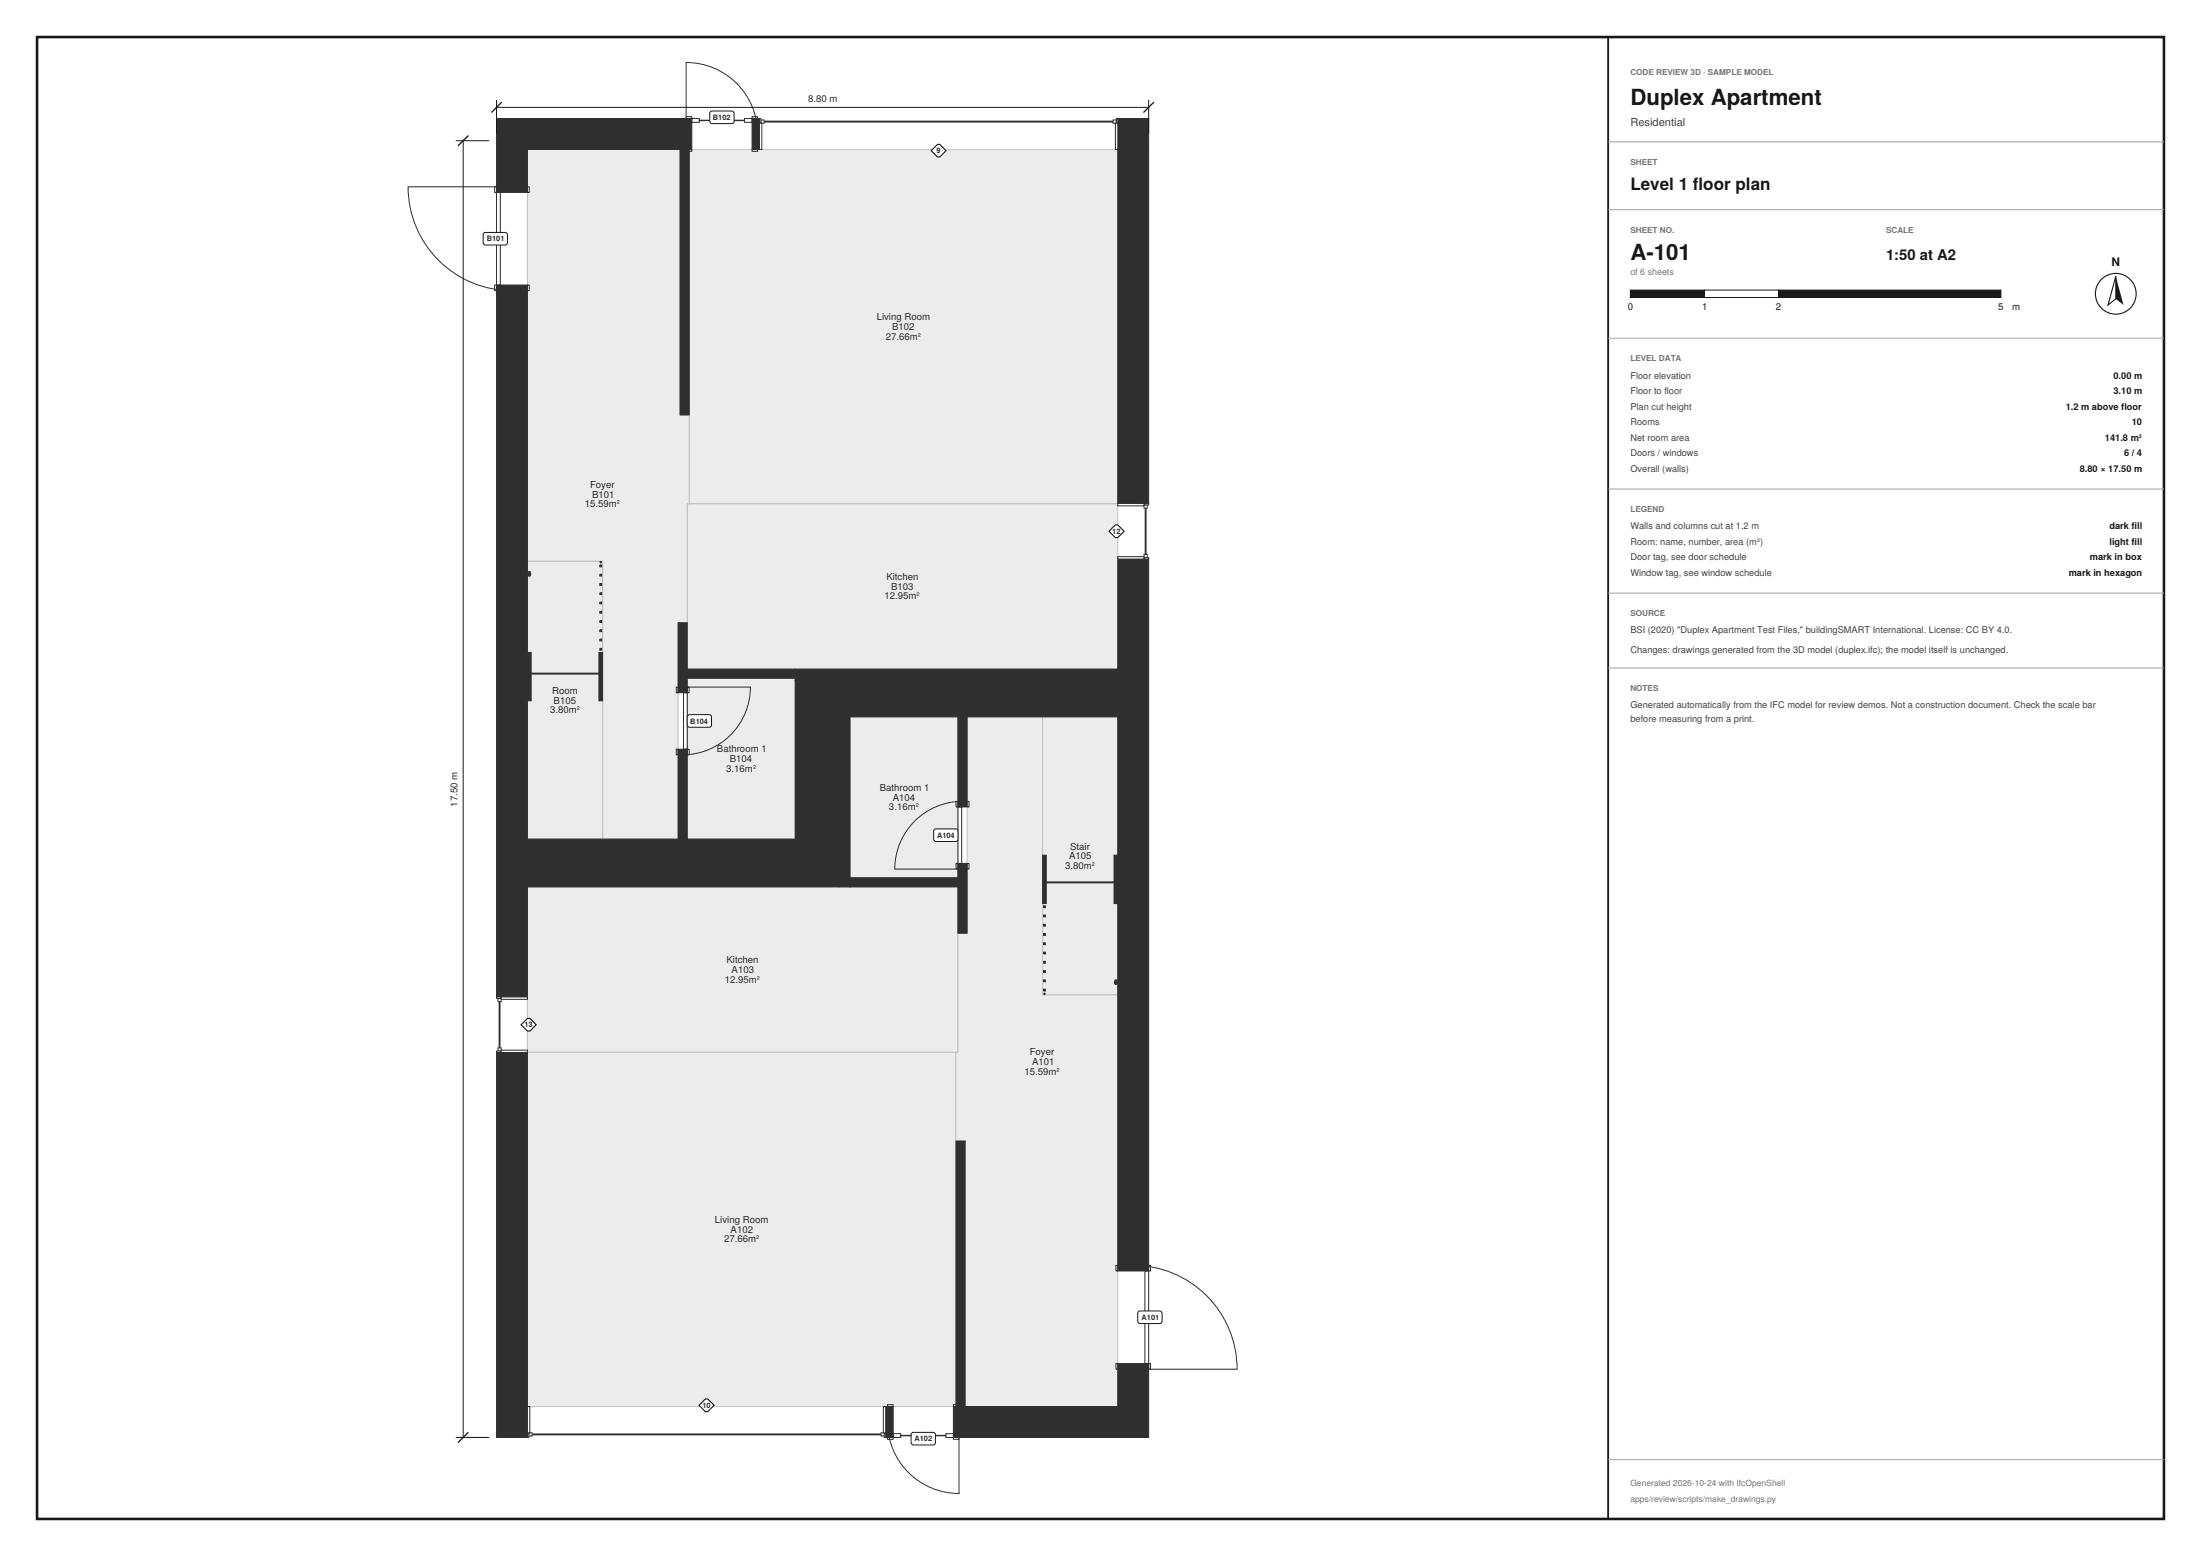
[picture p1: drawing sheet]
<svg xmlns="http://www.w3.org/2000/svg" width="594mm" height="420mm" viewBox="0 0 594 420" stroke-linecap="round" stroke-linejoin="round" font-family="sans-serif">
<g fill="#e8edf3" stroke="#b9c2cd" stroke-width=".27">
<path d="M142.3 284h115.7v95.7h-115.7z"/>
<path d="M142.3 239.4h116.2v44.6h-116.2z"/>
<path d="M229.4 193.5h29.1v43.4h-29.1z"/>
<path d="M261 193.5h20.4v75h20.3v111.2h-41.2v-71.7h-2.5v-24h.5v-32.1h2.5z"/>
<path d="M186 40.3h115.7v95.7h-115.7z"/>
<path d="M185.5 136h116.2v44.6h-116.2z"/>
<path d="M185.5 183.1h29.1v43.4h-29.1z"/>
<path d="M142.3 40.3h41.2v71.7h2.5v24h-.5v32.1h-2.5v58.4h-20.4v-75h-20.3z"/>
<path d="M281.4 193.5h20.3v75h-20.3z"/>
<path d="M142.3 151.5h20.3v75h-20.3z"/>
</g>
<g fill="#2b2f36" stroke="#2b2f36" stroke-width=".27">
<path d="M134 32h52.7v8.3h-52.7zM203 32h2v8.3h-2zM301.7 32h8.3v8.3h-8.3z" fill-rule="evenodd"/>
<path d="M301.7 150.9h8.3v192.2h-8.3zM301.7 368.1h8.3v19.9h-8.3zM301.7 40.3v95.6h8.3v-95.6z" fill-rule="evenodd"/>
<path d="M257.3 379.7h44.4v8.3h-44.4zM239 379.7h2v8.3h-2zM134 379.7h8.3v8.3h-8.3z" fill-rule="evenodd"/>
<path d="M134 76.9h8.3v192.2h-8.3zM134 40.3h8.3v11.6h-8.3zM134 284.1v95.6h8.3v-95.6z" fill-rule="evenodd"/>
<path d="M183.5 40.3h2.5v71.7h-2.5z" fill-rule="evenodd"/>
<path d="M183 168.1h2.5v18.9h-2.5zM183 202.2h2.5v24.3h-2.5z" fill-rule="evenodd"/>
<path d="M217.6 183.6h84.1v9.9h-84.1z" fill-rule="evenodd"/>
<path d="M142.3 226.5h84.1v9.9h-84.1z" fill-rule="evenodd"/>
<path d="M216.5 188h11v5.5h-1.1v33h1.1v5.5h-11v-5.5h1.1v-33h-1.1z" fill-rule="evenodd"/>
<path d="M258.5 233.1h2.5v18.8h-2.5zM258.5 193.5h2.5v24.3h-2.5z" fill-rule="evenodd"/>
<path d="M229.4 236.9h29.1v2.5h-29.1z" fill-rule="evenodd"/>
<path d="M258 308h2.5v71.7h-2.5z" fill-rule="evenodd"/>
</g>
<g fill="#fff" stroke="#2b2f36" stroke-width=".27">
<path d="M206.2 32.7h94.2v.2h-94.2z" fill-rule="evenodd"/>
<path d="M300.4 32.4v.9h.9v-.9zM205.3 32.4v.9h.9v-.9z" fill-rule="evenodd"/>
<path d="M301.3 32v1.3h.4v-1.3zM205 32v1.3h.3v-1.3z" fill-rule="evenodd"/>
<path d="M301 33.3v7h.7v-7zM205 33.3v7h.6v-7z" fill-rule="evenodd"/>
<path d="M143.6 387.1h94.2v.2h-94.2z" fill-rule="evenodd"/>
<path d="M142.7 386.7v.9h.9v-.9zM237.8 386.7v.9h.9v-.9z" fill-rule="evenodd"/>
<path d="M142.3 386.7v1.3h.4v-1.3zM238.7 386.7v1.3h.3v-1.3z" fill-rule="evenodd"/>
<path d="M142.3 379.7v7h.7v-7zM238.4 379.7v7h.6v-7z" fill-rule="evenodd"/>
</g>
<path d="M133.5 50.4h.5v1.5h-.5zM134 51.9h1v25h-1zM138.2 50.4h-28.1a28 28 0 0 0 28.1 28.1M142.3 50.4h.5v1.5h-.5zM133.5 76.9h.5v1.6h-.5zM142.3 76.9h.5v1.6h-.5zM301.2 341.5h.5v1.6h-.5zM305.8 341.5a28 28 0 0 1 28.1 28.1h-28.1M309 343.1h1v25h-1zM310 341.5h.5v1.6h-.5zM301.2 368.1h.5v1.5h-.5zM310 368.1h.5v1.5h-.5z" fill="none" stroke="#2b2f36" stroke-width=".27"/>
<g fill="#fff" stroke="#2b2f36" stroke-width=".27">
<path d="M309.1 137.2h.2v12.4h-.2z" fill-rule="evenodd"/>
<path d="M308.7 149.6v.9h.9v-.9zM308.7 136.3v.9h.9v-.9z" fill-rule="evenodd"/>
<path d="M308.7 150.5v.4h1.3v-.4zM308.7 135.9v.4h1.3v-.4z" fill-rule="evenodd"/>
<path d="M301.7 150.3v.6h7v-.6zM301.7 135.9v.6h7v-.6z" fill-rule="evenodd"/>
<path d="M134.7 270.4h.2v12.4h-.2z" fill-rule="evenodd"/>
<path d="M134.4 269.5v.9h.9v-.9zM134.4 282.8v.9h.9v-.9z" fill-rule="evenodd"/>
<path d="M134 269.1v.4h1.3v-.4zM134 283.7v.4h1.3v-.4z" fill-rule="evenodd"/>
<path d="M135.3 269.1v.6h7v-.6zM135.3 283.5v.6h7v-.6z" fill-rule="evenodd"/>
</g>
<g fill="none" stroke="#2b2f36" stroke-width=".27">
<path d="M185.2 31.5h1.5v.5h-1.5zM185.2 36.2v-19.3a19.3 19.3 0 0 1 19.3 19.3M186.7 32h2v1h-2zM188.7 32.4l12.2 .2zM200.9 32h2.1v1h-2.1zM203 31.5h1.5v.5h-1.5zM185.2 40.3h1.5v.5h-1.5zM203 40.3h1.5v.5h-1.5zM182.5 185.5h.5v1.5h-.5zM184.2 185.5h18.3a18.3 18.3 0 0 1-18.3 18.2M184.5 187h1v15.2h-1zM185.5 185.5h.5v1.5h-.5z"/>
<path d="M182.5 202.2h.5v1.5h-.5zM185.5 202.2h.5v1.5h-.5zM258 216.3h.5v1.5h-.5zM258.5 217.8h1v15.3h-1zM259.8 216.3a18.3 18.3 0 0 0-18.3 18.3h18.3M261 216.3h.5v1.5h-.5zM258 233.1h.5v1.5h-.5zM261 233.1h.5v1.5h-.5zM239.5 379.2h1.5v.5h-1.5zM257.3 379.2h1.5v.5h-1.5zM239.5 388h1.5v.5h-1.5zM239.5 383.8a19.3 19.3 0 0 0 19.3 19.3v-19.3"/>
<path d="M241 387h2.1v1h-2.1zM243.1 387.4l12.2 .2zM255.3 387h2v1h-2zM257.3 388h1.5v.5h-1.5z"/>
</g>
<g fill="#2b2f36" stroke="#2b2f36" stroke-width=".27">
<path d="M282.4 238.1h18.3v.2h-18.3z" fill-rule="evenodd"/>
<path d="M300.7 230.8h1v13.1h-1z" fill-rule="evenodd"/>
<path d="M281.4 230.8h1v13.1h-1z" fill-rule="evenodd"/>
<path d="M301 264.5a.56 .56 0 0 1 .6 .6 .56 .56 0 0 1-.6 .6l-.2-.6z" fill-rule="evenodd"/>
<path d="M281.6 244.5v.5h.5v-.5zM281.6 247v.5h.5v-.5zM281.6 249.5v.5h.5v-.5zM281.6 252v.5h.5v-.5zM281.6 254.5v.5h.5v-.5zM281.6 257v.5h.5v-.5zM281.6 259.5v.5h.5v-.5zM281.6 262v.5h.5v-.5zM281.6 264.5v.5h.5v-.5zM281.6 267v.5h.5v-.5zM281.7 268.2a.2 .2 0 0 1 .4 0 .2 .2 0 0 1-.4 0z" fill-rule="evenodd"/>
<path d="M214.6 180.6h87.1v3h-87.1z" fill-rule="evenodd"/>
<path d="M214.6 183.6h3v42.9h-3z" fill-rule="evenodd"/>
<path d="M185.5 180.6h29.1v2.5h-29.1z" fill-rule="evenodd"/>
<path d="M226.4 193.5h3v45.9h-3z" fill-rule="evenodd"/>
<path d="M142.3 236.4h84.1v3h-84.1z" fill-rule="evenodd"/>
<path d="M143.3 181.7h18.3v.3h-18.3z" fill-rule="evenodd"/>
<path d="M161.6 176.1h1v13.1h-1z" fill-rule="evenodd"/>
<path d="M142.3 176.1h1v13.1h-1z" fill-rule="evenodd"/>
<path d="M142.6 154.3a.57 .57 0 0 1 .6 .6 .57 .57 0 0 1-.6 .6l-.2-.6z" fill-rule="evenodd"/>
<path d="M161.9 175h.5v.5h-.5zM161.9 172.5h.5v.5h-.5zM161.9 170h.5v.5h-.5zM161.9 167.5h.5v.5h-.5zM161.9 165h.5v.5h-.5zM161.9 162.5h.5v.5h-.5zM161.9 160h.5v.5h-.5zM161.9 157.5h.5v.5h-.5zM161.9 155h.5v.5h-.5zM161.9 152.5h.5v.5h-.5zM161.9 151.8a.2 .2 0 0 1 .4 0 .2 .2 0 0 1-.4 0z" fill-rule="evenodd"/>
</g>
<g fill="#fff" stroke="#111827" stroke-width=".27">
<path d="M307.2 354l.4-.1h5.6l.4 .6v2.4l-.6 .4-5.6-.1-.3-.5v-2.2z"/>
<path d="M246.1 386.8l.4-.2 5.6 .1 .3 .5v2.5l-.5 .3h-5.6l-.4-.6v-2.2z"/>
<path d="M252.2 223.9l.4-.2 5.6 .1 .3 .5v2.5l-.6 .3h-5.6l-.3-.6v-2.2z"/>
<path d="M130.6 62.9l.4-.2 5.6 .1 .3 .5v2.5l-.5 .3h-5.6l-.4-.6v-2.2z"/>
<path d="M191.7 30.1l.4-.1h5.6l.4 .6v2.4l-.6 .4-5.6-.1-.3-.5v-2.2z"/>
<path d="M185.6 193.1l.5-.2 5.6 .1 .3 .5v2.4l-.6 .4-5.6-.1-.3-.5v-2.2z"/>
</g>
<g fill="#fff" stroke="#111827" stroke-width=".3">
<path d="M190.3 377.6h.7l1.7 1.7-1.7 1.7h-.7l-1.6-1.7z"/>
<path d="M301 141.7h.7l1.7 1.7-1.7 1.7h-.7l-1.7-1.7z"/>
<path d="M140.6 276.6l1.7-1.7h.7l1.7 1.7-1.7 1.7h-.7z"/>
<path d="M251.3 40.7l1.7-1.7h.6l1.7 1.7-1.7 1.7h-.6z"/>
</g>
<path d="M123 38h9M125 38v350M134 29h176M134 27v9M310 27v9M123 388h9" fill="none" stroke="#111827" stroke-width=".27"/>
<path d="M126.4 36.6l-2.8 2.8zM132.6 30.4l2.8-2.8zM311.4 27.6l-2.8 2.8zM123.6 389.4l2.8-2.8z" fill="#000" stroke="#111827" stroke-width=".35"/>
<path d="M10 10h574v400h-574z" fill="none" stroke="#111827" stroke-width=".7" stroke-linecap="butt"/>
<path d="M434 10v400" fill="none" stroke="#111827" stroke-width=".5"/>
<path d="M434 38.3h150M434 56.6h150" fill="none" stroke="#9ca3af" stroke-width=".27"/>
<path d="M440 78.3h20v2h-20z" fill="#111827" stroke="#111827" stroke-width=".27"/>
<path d="M460 78.3h20v2h-20z" fill="#fff" stroke="#111827" stroke-width=".27"/>
<path d="M480 78.3h60v2h-60z" fill="#111827" stroke="#111827" stroke-width=".27"/>
<circle cx="571" cy="79.3" r="5.5" fill="none" stroke="#111827" stroke-width=".3"/>
<path d="M571 74.6l2.1 7.7-2.1-1.6z" fill="#111827"/>
<path d="M571 74.6v6.1l-2.1 1.6z" fill="#fff" stroke="#111827" stroke-width=".3"/>
<path d="M434 91.3h150M434 132h150M434 160.1h150M434 180.3h150M434 394h150" fill="none" stroke="#9ca3af" stroke-width=".27"/>
<g font-size="6" fill="#111827">
<text x="440" y="28.3">Duplex Apartment</text>
<text x="440" y="70.3">A-101</text>
</g>
<text font-size="4.6" fill="#111827" x="440" y="51.2">Level 1 floor plan</text>
<text font-size="4" fill="#111827" x="509" y="70.3">1:50 at A2</text>
<text font-size="3.2" fill="#111827" x="569.8" y="71.8">N</text>
<text font-size="3" fill="#374151" x="440" y="34.1">Residential</text>
<g font-size="2.6" fill="#1f2937">
<text x="218.1" y="27.5">8.80 m</text>
<text x="236.6" y="86.5">Living Room</text>
<text x="240.8" y="89.1">B102</text>
<text x="239.1" y="91.7">27.66m²</text>
<text x="159.2" y="131.7">Foyer</text>
<text x="157.8" y="136.9">15.59m²</text>
<text x="159.8" y="134.3">B101</text>
<text x="238.7" y="161.8">12.95m²</text>
<text x="239.2" y="156.6">Kitchen</text>
<text x="240.5" y="159.2">B103</text>
<text x="149" y="187.3">Room</text>
<text x="149.4" y="189.9">B105</text>
<text x="148.4" y="192.5">3.80m²</text>
<text x="193.5" y="203.1">Bathroom 1</text>
<text x="196" y="208.3">3.16m²</text>
<text x="196.9" y="205.7">B104</text>
<text x="237.4" y="213.5">Bathroom 1</text>
<text x="123.5" y="217.7" transform="rotate(-90 123.5 217.7)">17.50 m</text>
<text x="239.9" y="218.7">3.16m²</text>
<text x="240.9" y="216.1">A104</text>
<text x="288.5" y="231.9">A105</text>
<text x="288.8" y="229.3">Stair</text>
<text x="287.5" y="234.5">3.80m²</text>
<text x="196.1" y="260">Kitchen</text>
<text x="197.4" y="262.6">A103</text>
<text x="195.6" y="265.2">12.95m²</text>
<text x="277.9" y="284.9">Foyer</text>
<text x="278.5" y="287.5">A101</text>
<text x="276.5" y="290.1">15.59m²</text>
<text x="192.9" y="330.1">Living Room</text>
<text x="195.4" y="335.3">27.66m²</text>
<text x="197.2" y="332.7">A102</text>
</g>
<g font-size="2.6" fill="#111827">
<text x="439.3" y="83.8">0</text>
<text x="459.4" y="83.8">1</text>
<text x="479.3" y="83.8">2</text>
<text x="539.3" y="83.8">5</text>
<text x="543" y="83.8">m</text>
</g>
<g font-size="2.5" fill="#374151">
<text x="440" y="102.2">Floor elevation</text>
<text x="440" y="106.4">Floor to floor</text>
<text x="440" y="110.6">Plan cut height</text>
<text x="440" y="114.8">Rooms</text>
<text x="440" y="119">Net room area</text>
<text x="440" y="123.2">Doors / windows</text>
<text x="440" y="127.4">Overall (walls)</text>
<text x="440" y="142.9">Walls and columns cut at 1.2 m</text>
<text x="440" y="147.1">Room: name, number, area (m²)</text>
<text x="440" y="151.3">Door tag, see door schedule</text>
<text x="440" y="155.5">Window tag, see window schedule</text>
<text x="440" y="170.8">BSI (2020) &quot;Duplex Apartment Test Files,&quot; buildingSMART International. License: CC BY 4.0.</text>
<text x="440" y="176.3">Changes: drawings generated from the 3D model (duplex.ifc); the model itself is unchanged.</text>
<text x="440" y="191.1">Generated automatically from the IFC model for review demos. Not a construction document. Check the scale bar</text>
<text x="440" y="194.8">before measuring from a print.</text>
</g>
<g font-size="2.5" fill="#111827">
<text x="570.4" y="102.2">0.00 m</text>
<text x="570.4" y="106.4">3.10 m</text>
<text x="557.5" y="110.6">1.2 m above floor</text>
<text x="568.1" y="119">141.8 m²</text>
<text x="575.3" y="114.8">10</text>
<text x="573.2" y="123.2">6 / 4</text>
<text x="561.3" y="127.4">8.80 × 17.50 m</text>
<text x="569.3" y="142.9">dark fill</text>
<text x="569.3" y="147.1">light fill</text>
<text x="558.3" y="155.5">mark in hexagon</text>
<text x="564" y="151.3">mark in box</text>
</g>
<text font-size="2.4" fill="#6b7280" x="440" y="74.3">of 6 sheets</text>
<g font-size="2.3" fill="#6b7280">
<text x="440" y="401">Generated 2026-10-24 with IfcOpenShell</text>
<text x="440" y="405.5">apps/review/scripts/make_drawings.py</text>
</g>
<g font-size="2.2" fill="#6b7280">
<text x="440" y="20.2">CODE REVIEW 3D · SAMPLE MODEL</text>
<text x="440" y="44.5">SHEET</text>
<text x="440" y="62.8">SHEET NO.</text>
<text x="509" y="62.8">SCALE</text>
<text x="440" y="97.5">LEVEL DATA</text>
<text x="440" y="138.2">LEGEND</text>
<text x="440" y="166.3">SOURCE</text>
<text x="440" y="186.5">NOTES</text>
</g>
<g font-size="2" fill="#1f2937">
<text x="192.4" y="32.4">B102</text>
<text x="252.8" y="41.4">9</text>
<text x="131.4" y="65.2">B101</text>
<text x="300.2" y="144.1">12</text>
<text x="186.3" y="195.3">B104</text>
<text x="252.9" y="226.2">A104</text>
<text x="141.5" y="277.3">13</text>
<text x="308.1" y="356.3">A101</text>
<text x="189.5" y="380.1">10</text>
<text x="246.8" y="389.1">A102</text>
</g>
</svg>
